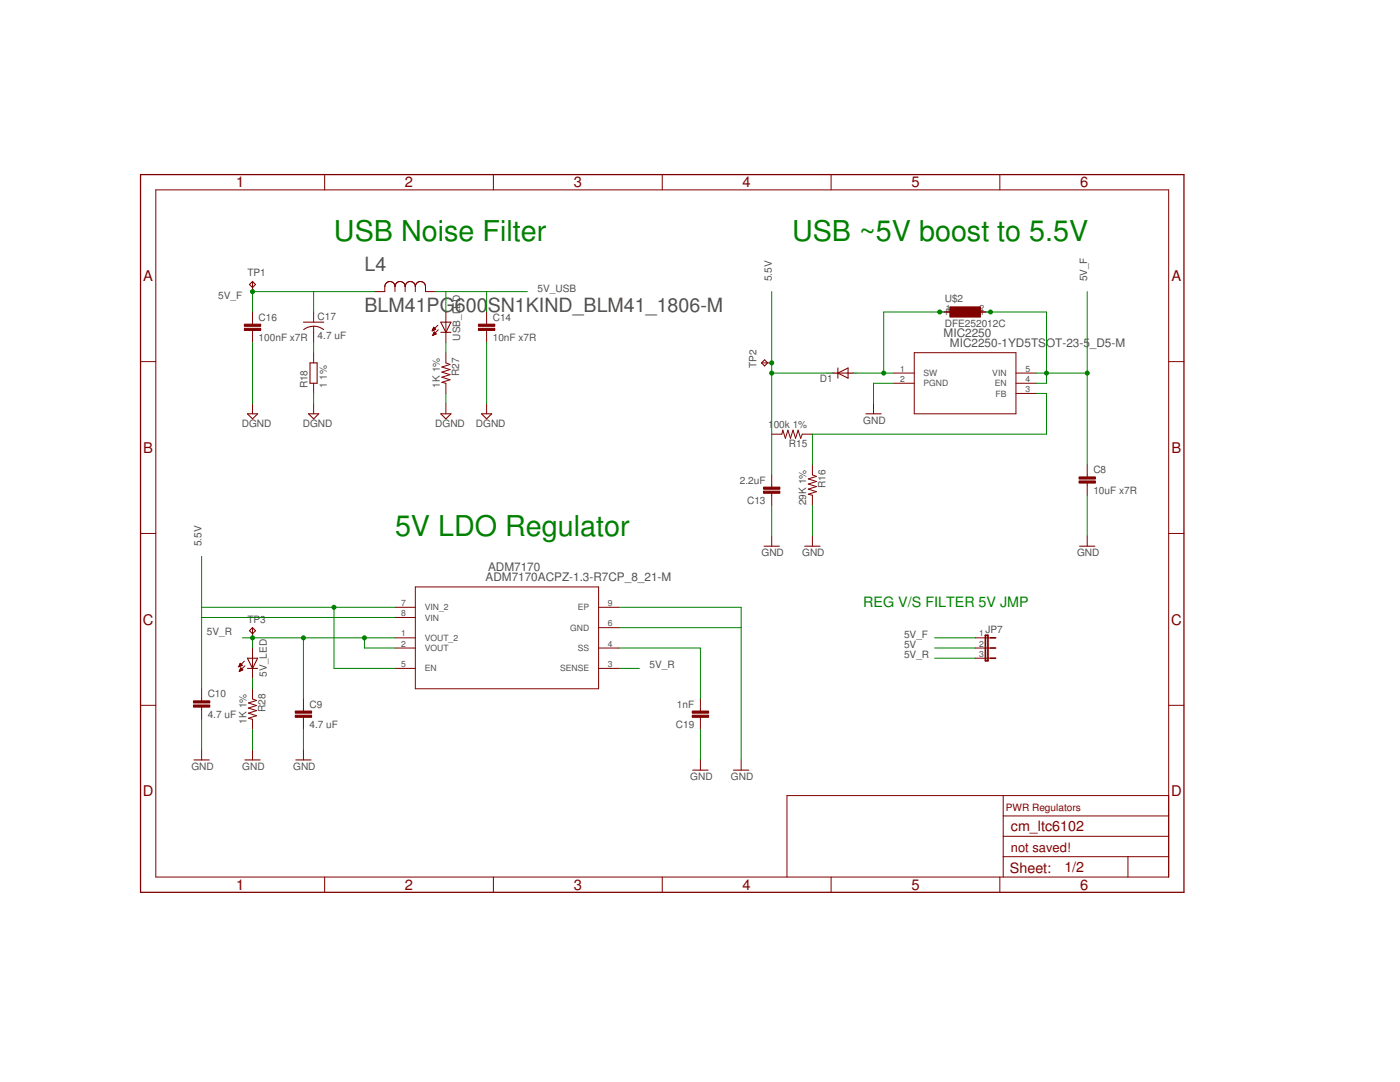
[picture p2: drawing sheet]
<svg xmlns="http://www.w3.org/2000/svg" width="279mm" height="216mm" viewBox="0 0 279 216" stroke-linecap="round" stroke-linejoin="round" font-family="sans-serif">
<g fill="none" stroke="#800000" stroke-width=".2">
<path d="M31.1 37.9h202.1v137.1h-202.1zM64.8 34.8v3.1M98.5 34.8v3.1M132.2 34.8v3.1M165.9 34.8v3.1M199.5 34.8v3.1M50.4 56.2v2M78.8 57.2a1.02 1.02 0 0 1 1-1 1.02 1.02 0 0 1 1.1 1M78.8 57.2a1.02 1.02 0 0 0-1-1 1.02 1.02 0 0 0-1 1v1h-2M78.8 57.2v1M80.9 57.2a1.02 1.02 0 0 1 1-1 1.02 1.02 0 0 1 1 1M80.9 57.2v1"/>
<path d="M82.9 57.2a1.02 1.02 0 0 1 1-1 1.02 1.02 0 0 1 1 1v1h2.1M82.9 57.2v1M28 72.2h3.1M50.4 62.3v2.4M50.4 65.9v2.4M62.6 62.3v2M62.6 65.1v3.2M62.6 70.4v2M62.6 76.5v2M86.3 66h.1M86.3 65.9h.3M86.4 65.8h.4"/>
<path d="M86.4 66.8h.1M86.4 65.7h.5M86.4 65.6h.4M86.4 66.8h.3M86.5 65.5h.2M86.5 66.7h.5M86.5 65.4h.2M86.5 66.6h.5M86.5 66.5h.4M86.6 65.3l-.3 .7M86.6 65.3l.4 .4-.7 .3M86.6 65.3h.1"/>
<path d="M86.6 66.4h.2M86.6 66.3h.1M86.7 66.2l.4 .4-.7 .3zM87.4 64.9l-1.1 1.1M87.5 65.8l-1.1 1.1M89 62.3v6M89 70.4v2l.8 .3-1.6 .5 1.6 .5-1.6 .6 1.6 .5-1.6 .5 1.6 .5-1.6 .5 .8 .2v2M97.1 62.3v2.4M97.1 65.9v2.4M152 72.4h2M166.2 74.4h4.1M178.4 74.4h4.1"/>
<path d="M178.4 76.5h4.1M182.5 70.4h20.3v12.2h-20.3zM187.5 62.3h4.1M193.6 62.3h4.1M202.8 74.4h4M202.8 76.5h4M202.8 78.5h4M233.2 72.2h3.1M50.4 80.5v2.1M62.6 80.5v2.1M89 80.5v2.1M97.1 80.5v2.1"/>
<path d="M154 86.6h2l.2-.8 .5 1.7 .5-1.7 .6 1.7 .5-1.7 .5 1.7 .5-1.7 .5 1.7 .3-.9h2M154 94.8v2.4M154 98.4v2.5M162.1 92.7v2.1l.8 .3-1.6 .5 1.6 .5-1.6 .5 1.6 .5-1.6 .5 1.6 .5-1.6 .5 .8 .2v2.1M174.3 80.5v2.1M217 92.7v2.5M217 96.4v2.4M28 106.4h3.1M82.9 117.1h36.6v20.3h-36.6zM154 107v2M162.1 107v2M217 107v2"/>
<path d="M233.2 106.4h3.1M40.2 137.4v2.5M47.7 133h.1M47.7 132.9h.3M47.8 132.8h.4M47.8 132.8h.5M47.8 133.9h.1M47.8 132.7h.5M47.8 133.8h.3M47.9 132.6h.3M47.9 133.7h.4M47.9 133.6h.6"/>
<path d="M47.9 132.5h.2M47.9 133.6h.4M47.9 132.4h.1M48 133.5h.3M48 133.4h.2M48 133.3l-.2 .7M48 133.3l.5 .4M48 133.3h.1M48.4 132.8l-.5-.4-.3 .7M48.4 132.8l-.8 .3M48.5 133.7l-.7 .3M48.8 131.9l-1.2 1.2"/>
<path d="M48.9 132.9l-1.1 1.1M50.4 125.2v2.1M50.4 129.3v6.1M50.4 137.4v2.1l.8 .3-1.6 .5 1.6 .5-1.6 .5 1.6 .5-1.6 .5 1.6 .5-1.6 .5 .8 .2v2.1M60.6 139.5v2.4M78.8 121.2h4.1M78.8 123.2h4.1M78.8 127.3h4.1M78.8 129.3h4.1M78.8 133.4h4.1M119.5 121.2h4M119.5 129.3h4"/>
<path d="M119.5 133.4h4M119.5 125.2h4M139.8 139.5v2.4M194.6 127.3h3.1M194.6 129.3h3.1M194.6 131.3h3.1M28 140.7h3.1M40.2 141.1v2.4M40.2 149.6v2M50.4 149.6v2M60.6 143.1v2.5M60.6 149.6v2"/>
<path d="M139.8 143.1v2.5M139.8 151.6v2.1M147.9 151.6v2.1M200.2 158.7v16.3M233.2 158.7h-76.1v16.3M233.2 140.7h3.1M64.8 175v3.1M98.5 175v3.1M132.2 175v3.1M165.9 175v3.1M199.5 175v3.1M200.2 170.9h33"/>
<path d="M200.2 166.9h33M200.2 162.8h33M225.1 170.9v4.1"/>
</g>
<g fill="#800000" stroke="#800000" stroke-width=".2">
<path d="M58.9 142.7h3.3v.4h-3.3z"/>
<path d="M58.9 141.9h3.3v.4h-3.3z"/>
<path d="M38.6 140.7h3.3v.4h-3.3z"/>
<path d="M38.6 139.8h3.3v.5h-3.3z"/>
<path d="M152.4 97.2h3.2v.4h-3.2z"/>
<path d="M152.4 98h3.2v.4h-3.2z"/>
<path d="M48.8 65.5h3.2v.4h-3.2z"/>
<path d="M48.8 64.7h3.2v.4h-3.2z"/>
<path d="M95.5 65.5h3.2v.4h-3.2z"/>
<path d="M95.5 64.7h3.2v.4h-3.2z"/>
<path d="M138.2 141.9h3.2v.4h-3.2z"/>
<path d="M138.2 142.7h3.2v.4h-3.2z"/>
<path d="M189.6 61.2h6.1v2.1h-6.1z"/>
<path d="M215.3 96h3.3v.4h-3.3z"/>
<path d="M215.3 95.2h3.3v.4h-3.3z"/>
</g>
<g fill="none" stroke="#800000" stroke-width=".21">
<path d="M49.8 56.8l.6-.6 .6 .6-.6 .6zM60.6 64.3h4M60.6 65.8a3.3 3.3 0 0 1 4 0M61.9 72.4h1.4v4.1h-1.4zM88 64.3h2l-1 2zM88 66.3h2M152.6 71.8l.6 .6-.6 .6-.6-.6zM167.2 74.4l2-1v2.1zM167.2 73.4v2.1M188.6 62.3h8.1M49.4 82.6h2l-1 1zM61.6 82.6h2l-1 1z"/>
<path d="M88 82.6h2l-1 1zM96.1 82.6h2l-1 1zM172.8 82.6h3.1M152.5 109h3M160.6 109h3.1M215.5 109h3M49.4 131.3h2l-1 2.1zM49.4 133.4h2M49.8 125.9l.6-.7 .6 .7-.6 .5zM38.7 151.6h3.1M48.9 151.6h3M59 151.6h3.1"/>
<path d="M138.3 153.7h3M146.4 153.7h3"/>
</g>
<path d="M28 34.8h208.3v143.3h-208.3z" fill="none" stroke="#800000" stroke-width=".25"/>
<path d="M196.7 126.8h.5v5h-.5zM197.7 131.3h1M197.7 129.3h1M197.7 127.3h1" fill="none" stroke="#800000" stroke-width=".34"/>
<g fill="none" stroke="#008000" stroke-width=".2">
<path d="M62.6 58.2v4.1M74.8 58.2h-24.4v4.1M87 58.2h18.2M89 58.2v4.1M97.1 58.2v4.1M154 58.2v36.6M217 58.2v34.5M50.4 68.3v12.2M62.6 68.3v2.1M62.6 78.5v2M89 68.3v2.1M89 78.5v2"/>
<path d="M97.1 68.3v12.2M154 74.4h12.2M170.3 74.4h8.1M178.4 76.5h-4.1v4M188.6 62.3h-12.2v12.1M196.7 62.3h12.2v14.2h-2.1M206.8 78.5h2.1v8.1h-46.8v6.1M206.8 74.4h10.2M217 98.8v8.2M40.2 111v26.4M154 100.9v6.1M162.1 100.9v6.1"/>
<path d="M40.2 121.2h38.6M40.2 123.2h38.6M48.4 127.3h30.4M50.4 127.3v2M50.4 135.4v2M60.6 127.3v12.2M66.7 121.2v12.2h12.1M72.7 127.3v2h6.1M123.5 121.2h24.4v30.4M123.5 125.2h24.4M123.5 129.3h16.3v10.2M123.5 133.4h4.1"/>
<path d="M186.5 129.3h8.1M186.5 131.3h8.1M186.5 127.3h8.1M40.2 143.5v6.1M50.4 145.6v4M60.6 145.6v4M139.8 145.6v6"/>
</g>
<g fill="#008000" stroke="#008000" stroke-width=".2">
<circle cx="176.4" cy="74.4" r=".4"/>
<circle cx="187.5" cy="62.3" r=".4"/>
<circle cx="66.7" cy="121.2" r=".4"/>
<circle cx="154" cy="74.4" r=".4"/>
<circle cx="154" cy="72.4" r=".4"/>
<circle cx="60.6" cy="127.3" r=".4"/>
<circle cx="72.7" cy="127.3" r=".4"/>
<circle cx="50.4" cy="127.3" r=".4"/>
<circle cx="50.4" cy="58.2" r=".4"/>
<circle cx="217" cy="74.4" r=".4"/>
<circle cx="197.7" cy="62.3" r=".4"/>
<circle cx="208.9" cy="74.4" r=".4"/>
</g>
<g font-size="5.7" fill="#008000">
<text x="66.6" y="48">USB Noise Filter</text>
<text x="158.1" y="48">USB ~5V boost to 5.5V</text>
<text x="78.8" y="107">5V LDO Regulator</text>
</g>
<g font-size="3.9" fill="#505050">
<text x="72.7" y="54.1">L4</text>
<text x="72.7" y="62.3">BLM41PG600</text>
<text x="97.3" y="62.3">SN1KIND_BLM41_1806-M</text>
</g>
<g font-size="2.9" fill="#800000">
<text x="47.1" y="37.4">1</text>
<text x="80.8" y="37.4">2</text>
<text x="114.5" y="37.4">3</text>
<text x="148.2" y="37.4">4</text>
<text x="181.9" y="37.4">5</text>
<text x="215.6" y="37.4">6</text>
<text x="28.6" y="56.1">A</text>
<text x="233.8" y="56.1">A</text>
<text x="28.6" y="90.3">B</text>
<text x="233.8" y="90.3">B</text>
<text x="28.5" y="124.6">C</text>
<text x="233.7" y="124.6">C</text>
<text x="28.5" y="158.9">D</text>
<text x="233.7" y="158.9">D</text>
<text x="201.7" y="165.9">cm_ltc6102</text>
<text x="212.4" y="174">1/2</text>
<text x="47.1" y="177.6">1</text>
<text x="80.8" y="177.6">2</text>
<text x="114.5" y="177.6">3</text>
<text x="148.2" y="177.6">4</text>
<text x="181.9" y="177.6">5</text>
<text x="201.5" y="174.1">Sheet:</text>
<text x="215.6" y="177.6">6</text>
</g>
<text font-size="2.9" fill="#008000" x="172.3" y="121.2">REG V/S FILTER 5V JMP</text>
<text font-size="2.6" fill="#800000" x="201.7" y="169.9">not saved!</text>
<g font-size="2.3" fill="#505050">
<text x="188.3" y="67.2">MIC2250</text>
<text x="189.6" y="69.2">MIC2250-1YD5TSOT-23-5</text>
<text x="217.5" y="69.2">_D5-M</text>
<text x="97.4" y="113.9">ADM7170</text>
<text x="96.9" y="115.9">ADM7170ACPZ-1.3-R7CP_8_21-M</text>
</g>
<g font-size="2" fill="#505050">
<text x="105.2" y="-.7">DGND</text>
<text x="43.6" y="59.6">5V_F</text>
<text x="49.4" y="55.1">TP1</text>
<text x="107.3" y="58.2">5V_USB</text>
<text x="154" y="56.2" transform="rotate(-90 154 56.2)">5.5V</text>
<text x="217" y="56.2" transform="rotate(-90 217 56.2)">5V_F</text>
<text x="51.6" y="64">C16</text>
<text x="63.4" y="63.8">C17</text>
<text x="98.3" y="64">C14</text>
<text x="188.5" y="65.3">DFE252012C</text>
<text x="188.5" y="60.2">U$2</text>
<text x="51.6" y="68">100nF x7R</text>
<text x="63.4" y="67.6">4.7 uF</text>
<text x="91.8" y="67.9" transform="rotate(-90 91.8 67.9)">USB_LED</text>
<text x="98.3" y="68">10nF x7R</text>
<text x="61.4" y="77.5" transform="rotate(-90 61.4 77.5)">R18</text>
<text x="65.2" y="77.5" transform="rotate(-90 65.2 77.5)">1</text>
<text x="65.2" y="75.8" transform="rotate(-90 65.2 75.8)">1%</text>
<text x="87.8" y="77.3" transform="rotate(-90 87.8 77.3)">1K 1%</text>
<text x="91.6" y="75.1" transform="rotate(-90 91.6 75.1)">R27</text>
<text x="151" y="73.4" transform="rotate(-90 151 73.4)">TP2</text>
<text x="163.6" y="76.3">D1</text>
<text x="48.3" y="85.1">DGND</text>
<text x="60.4" y="85.1">DGND</text>
<text x="86.9" y="85.1">DGND</text>
<text x="95" y="85.1">DGND</text>
<text x="153.3" y="85.4">1</text>
<text x="154.4" y="85.4">00k 1%</text>
<text x="157.4" y="89.3">R15</text>
<text x="172.3" y="84.6">GND</text>
<text x="218.2" y="94.5">C8</text>
<text x="147.6" y="96.5">2.2uF</text>
<text x="149.1" y="100.6">C13</text>
<text x="160.9" y="100.8" transform="rotate(-90 160.9 100.8)">29K 1%</text>
<text x="164.7" y="97.4" transform="rotate(-90 164.7 97.4)">R16</text>
<text x="218.2" y="98.5">10uF x7R</text>
<text x="40.2" y="109" transform="rotate(-90 40.2 109)">5.5V</text>
<text x="152" y="111">GND</text>
<text x="160.1" y="111">GND</text>
<text x="215" y="111">GND</text>
<text x="49.4" y="124.2">TP3</text>
<text x="41.3" y="126.7">5V_R</text>
<text x="180.4" y="131.3">5V_R</text>
<text x="180.4" y="127.3">5V_F</text>
<text x="180.4" y="129.3">5V</text>
<text x="196.7" y="126.3">JP7</text>
<text x="53.2" y="135" transform="rotate(-90 53.2 135)">5V_LED</text>
<text x="129.6" y="133.4">5V_R</text>
<text x="41.5" y="143.2">4.7 uF</text>
<text x="41.5" y="139.2">C10</text>
<text x="53" y="142.1" transform="rotate(-90 53 142.1)">R28</text>
<text x="61.8" y="141.2">C9</text>
<text x="135.1" y="141.2">1nF</text>
<text x="49.2" y="144.4" transform="rotate(-90 49.2 144.4)">1K 1%</text>
<text x="61.8" y="145.2">4.7 uF</text>
<text x="134.9" y="145.2">C19</text>
<text x="38.2" y="153.7">GND</text>
<text x="48.4" y="153.7">GND</text>
<text x="58.5" y="153.7">GND</text>
<text x="137.8" y="155.7">GND</text>
<text x="145.9" y="155.7">GND</text>
</g>
<text font-size="2" fill="#800000" x="200.7" y="161.8">PWR Regulators</text>
<g font-size="1.7" fill="#505050">
<text x="188.7" y="62.9">P</text>
<text x="188.8" y="62">1</text>
<text x="189.8" y="62.9">$2</text>
<text x="193.5" y="62.9">P$1</text>
<text x="195.5" y="62">2</text>
<text x="179.6" y="74.2">1</text>
<text x="179.6" y="76.2">2</text>
<text x="184.3" y="75.1">SW</text>
<text x="184.3" y="77.1">PGND</text>
<text x="198" y="75.1">VIN</text>
<text x="198.5" y="77.1">EN</text>
<text x="204.6" y="76.2">4</text>
<text x="204.6" y="74.2">5</text>
<text x="198.7" y="79.1">FB</text>
<text x="204.6" y="78.2">3</text>
<text x="80.1" y="120.9">7</text>
<text x="80.1" y="122.9">8</text>
<text x="84.8" y="121.8">VIN_2</text>
<text x="84.8" y="123.8">VIN</text>
<text x="113.8" y="125.9">GND</text>
<text x="115.3" y="121.8">EP</text>
<text x="121.3" y="125">6</text>
<text x="121.3" y="120.9">9</text>
<text x="80.1" y="127">1</text>
<text x="80.1" y="129">2</text>
<text x="84.8" y="127.9">VOUT_2</text>
<text x="84.8" y="129.9">VOUT</text>
<text x="115.3" y="129.9">SS</text>
<text x="121.3" y="129">4</text>
<text x="195.4" y="127">1</text>
<text x="195.4" y="129">2</text>
<text x="195.4" y="131">3</text>
<text x="80.1" y="133.1">5</text>
<text x="84.8" y="134">EN</text>
<text x="111.8" y="134">SENSE</text>
<text x="121.3" y="133.1">3</text>
</g>
<g font-size=".4" fill="#800080">
<text x="164.9" y="74.6">SpiceOrder 2</text>
<text x="168.9" y="74.6">SpiceOrder 1</text>
</g>
</svg>
